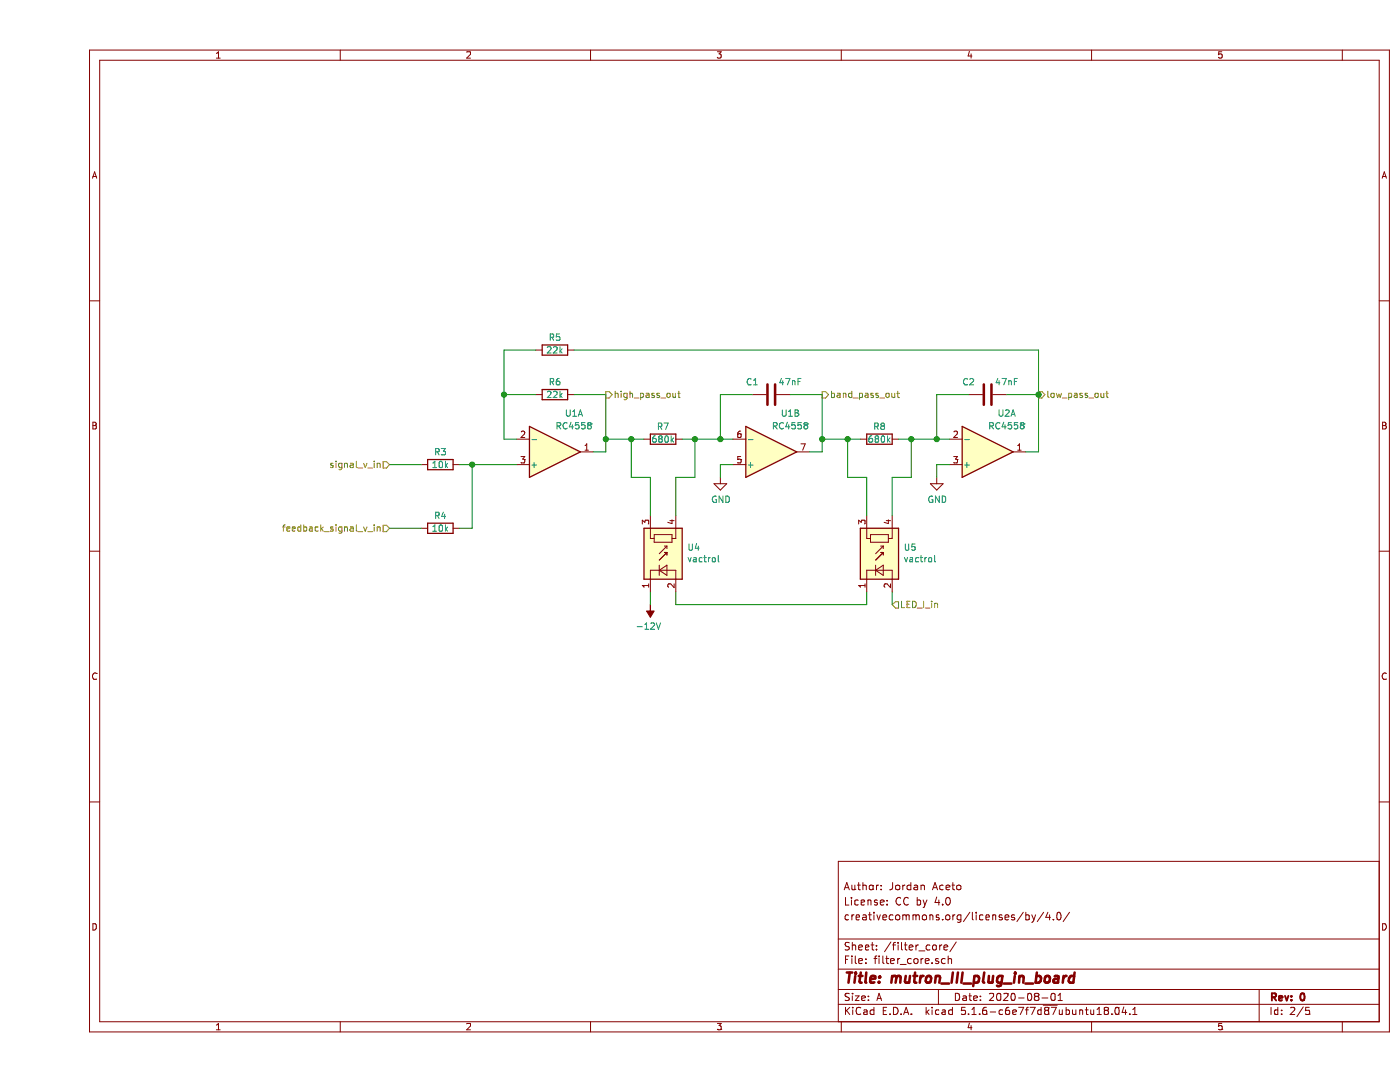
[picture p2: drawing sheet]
EESchema Schematic File Version 4
EELAYER 30 0
EELAYER END
$Descr A 11000 8500
encoding utf-8
Sheet 2 5
Title "mutron_III_plug_in_board"
Date "2020-08-01"
Rev "0"
Comp ""
Comment1 "creativecommons.org/licenses/by/4.0/"
Comment2 "License: CC by 4.0"
Comment3 "Author: Jordan Aceto"
Comment4 ""
$EndDescr
$Comp
L Amplifier_Operational:RC4558 U1
U 1 1
P 4050 3550
F 0 "U1" H 4200 3250 50  0000 C CNN
F 1 "RC4558" H 4200 3350 50  0000 C CNN
F 2 "Package_SO:SOIC-8_3.9x4.9mm_P1.27mm" H 4050 3550 50  0001 C CNN
F 3 "http://www.ti.com/lit/ds/symlink/rc4558.pdf" H 4050 3550 50  0001 C CNN
	1    4050 3550
	1    0    0    1   
$EndComp
$Comp
L Amplifier_Operational:RC4558 U1
U 2 1
P 5750 3550
F 0 "U1" H 5900 3250 50  0000 C CNN
F 1 "RC4558" H 5900 3350 50  0000 C CNN
F 2 "Package_SO:SOIC-8_3.9x4.9mm_P1.27mm" H 5750 3550 50  0001 C CNN
F 3 "http://www.ti.com/lit/ds/symlink/rc4558.pdf" H 5750 3550 50  0001 C CNN
	2    5750 3550
	1    0    0    1   
$EndComp
$Comp
L Device:C C1
U 1 1
P 5750 3100
F 0 "C1" V 5650 2950 50  0000 C CNN
F 1 "47nF" V 5650 3250 50  0000 C CNN
F 2 "Capacitor_THT:C_Rect_L7.0mm_W3.5mm_P5.00mm" H 5788 2950 50  0001 C CNN
F 3 "~" H 5750 3100 50  0001 C CNN
	1    5750 3100
	0    1    1    0   
$EndComp
Wire Wire Line
	5450 3450 5350 3450
Wire Wire Line
	5350 3450 5350 3100
Wire Wire Line
	5350 3100 5600 3100
Wire Wire Line
	5900 3100 6150 3100
Wire Wire Line
	6150 3100 6150 3450
Wire Wire Line
	6150 3550 6050 3550
$Comp
L power:GND #PWR05
U 1 1
P 5350 3750
F 0 "#PWR05" H 5350 3500 50  0001 C CNN
F 1 "GND" H 5355 3577 50  0000 C CNN
F 2 "" H 5350 3750 50  0001 C CNN
F 3 "" H 5350 3750 50  0001 C CNN
	1    5350 3750
	1    0    0    -1  
$EndComp
Wire Wire Line
	5350 3750 5350 3650
Wire Wire Line
	5350 3650 5450 3650
$Comp
L Amplifier_Operational:RC4558 U2
U 1 1
P 7450 3550
F 0 "U2" H 7600 3250 50  0000 C CNN
F 1 "RC4558" H 7600 3350 50  0000 C CNN
F 2 "Package_SO:SOIC-8_3.9x4.9mm_P1.27mm" H 7450 3550 50  0001 C CNN
F 3 "http://www.ti.com/lit/ds/symlink/rc4558.pdf" H 7450 3550 50  0001 C CNN
	1    7450 3550
	1    0    0    1   
$EndComp
Wire Wire Line
	7850 3550 7750 3550
$Comp
L power:GND #PWR06
U 1 1
P 7050 3750
F 0 "#PWR06" H 7050 3500 50  0001 C CNN
F 1 "GND" H 7055 3577 50  0000 C CNN
F 2 "" H 7050 3750 50  0001 C CNN
F 3 "" H 7050 3750 50  0001 C CNN
	1    7050 3750
	1    0    0    -1  
$EndComp
Wire Wire Line
	7050 3750 7050 3650
Wire Wire Line
	7050 3650 7150 3650
$Comp
L Device:R R6
U 1 1
P 4050 3100
F 0 "R6" V 3950 3100 50  0000 C CNN
F 1 "22k" V 4050 3100 50  0000 C CNN
F 2 "Resistor_SMD:R_0805_2012Metric_Pad1.15x1.40mm_HandSolder" V 3980 3100 50  0001 C CNN
F 3 "~" H 4050 3100 50  0001 C CNN
	1    4050 3100
	0    1    1    0   
$EndComp
Wire Wire Line
	3650 3450 3650 3100
Wire Wire Line
	3650 3100 3900 3100
Wire Wire Line
	4350 3550 4450 3550
Wire Wire Line
	4450 3550 4450 3450
Wire Wire Line
	4450 3100 4200 3100
$Comp
L Device:R R5
U 1 1
P 4050 2750
F 0 "R5" V 3950 2750 50  0000 C CNN
F 1 "22k" V 4050 2750 50  0000 C CNN
F 2 "Resistor_SMD:R_0805_2012Metric_Pad1.15x1.40mm_HandSolder" V 3980 2750 50  0001 C CNN
F 3 "~" H 4050 2750 50  0001 C CNN
	1    4050 2750
	0    1    1    0   
$EndComp
$Comp
L Device:R R7
U 1 1
P 4900 3450
F 0 "R7" V 4800 3450 50  0000 C CNN
F 1 "680k" V 4900 3450 50  0000 C CNN
F 2 "Resistor_SMD:R_0805_2012Metric_Pad1.15x1.40mm_HandSolder" V 4830 3450 50  0001 C CNN
F 3 "~" H 4900 3450 50  0001 C CNN
	1    4900 3450
	0    1    1    0   
$EndComp
$Comp
L Device:R R8
U 1 1
P 6600 3450
F 0 "R8" V 6500 3450 50  0000 C CNN
F 1 "680k" V 6600 3450 50  0000 C CNN
F 2 "Resistor_SMD:R_0805_2012Metric_Pad1.15x1.40mm_HandSolder" V 6530 3450 50  0001 C CNN
F 3 "~" H 6600 3450 50  0001 C CNN
	1    6600 3450
	0    1    1    0   
$EndComp
Wire Wire Line
	3900 2750 3650 2750
Wire Wire Line
	3650 2750 3650 3100
Connection ~ 3650 3100
Wire Wire Line
	6450 3450 6350 3450
Connection ~ 6150 3450
Wire Wire Line
	6150 3450 6150 3550
Wire Wire Line
	6750 3450 6850 3450
Wire Wire Line
	5050 3450 5150 3450
Connection ~ 5350 3450
Wire Wire Line
	4750 3450 4650 3450
Connection ~ 4450 3450
Connection ~ 5150 3450
Wire Wire Line
	5150 3450 5350 3450
Connection ~ 4650 3450
Wire Wire Line
	4650 3450 4450 3450
Connection ~ 6850 3450
Connection ~ 6350 3450
Wire Wire Line
	6350 3450 6150 3450
Wire Wire Line
	7850 2750 4200 2750
$Comp
L Device:R R3
U 1 1
P 3150 3650
F 0 "R3" V 3050 3650 50  0000 C CNN
F 1 "10k" V 3150 3650 50  0000 C CNN
F 2 "Resistor_SMD:R_0805_2012Metric_Pad1.15x1.40mm_HandSolder" V 3080 3650 50  0001 C CNN
F 3 "~" H 3150 3650 50  0001 C CNN
	1    3150 3650
	0    1    1    0   
$EndComp
Wire Wire Line
	3300 3650 3400 3650
Wire Wire Line
	3650 3450 3750 3450
$Comp
L power:-12V #PWR04
U 1 1
P 4800 4750
F 0 "#PWR04" H 4800 4850 50  0001 C CNN
F 1 "-12V" H 4815 4923 50  0000 C CNN
F 2 "" H 4800 4750 50  0001 C CNN
F 3 "" H 4800 4750 50  0001 C CNN
	1    4800 4750
	-1   0    0    1   
$EndComp
Wire Wire Line
	4450 3100 4450 3450
Connection ~ 3400 3650
Wire Wire Line
	3400 3650 3750 3650
$Comp
L Device:R R4
U 1 1
P 3150 4150
F 0 "R4" V 3050 4150 50  0000 C CNN
F 1 "10k" V 3150 4150 50  0000 C CNN
F 2 "Resistor_SMD:R_0805_2012Metric_Pad1.15x1.40mm_HandSolder" V 3080 4150 50  0001 C CNN
F 3 "~" H 3150 4150 50  0001 C CNN
	1    3150 4150
	0    1    1    0   
$EndComp
Wire Wire Line
	2750 3650 3000 3650
$Comp
L Isolator:VTL5C U4
U 1 1
P 4900 4350
F 0 "U4" V 4946 4162 50  0000 R CNN
F 1 "vactrol" V 4855 4162 50  0000 R CNN
F 2 "mutron_III_plug_in_board:vactrol_dual_footprint" H 4900 4350 50  0001 C CNN
F 3 "http://www.qsl.net/wa1ion/vactrol/vactrol.pdf" H 4950 4100 50  0001 C CNN
	1    4900 4350
	0    -1   -1   0   
$EndComp
$Comp
L Isolator:VTL5C U5
U 1 1
P 6600 4350
F 0 "U5" V 6646 4162 50  0000 R CNN
F 1 "vactrol" V 6555 4162 50  0000 R CNN
F 2 "mutron_III_plug_in_board:vactrol_dual_footprint" H 6600 4350 50  0001 C CNN
F 3 "http://www.qsl.net/wa1ion/vactrol/vactrol.pdf" H 6650 4100 50  0001 C CNN
	1    6600 4350
	0    -1   -1   0   
$EndComp
Wire Wire Line
	5000 4050 5000 3750
Wire Wire Line
	5000 3750 5150 3750
Wire Wire Line
	4800 4050 4800 3750
Wire Wire Line
	4800 3750 4650 3750
Wire Wire Line
	6500 4050 6500 3750
Wire Wire Line
	6500 3750 6350 3750
Wire Wire Line
	6700 4050 6700 3750
Wire Wire Line
	6700 3750 6850 3750
Wire Wire Line
	6500 4650 6500 4750
Wire Wire Line
	6500 4750 5000 4750
Wire Wire Line
	5000 4750 5000 4650
Wire Wire Line
	6700 4750 6700 4650
Wire Wire Line
	4800 4750 4800 4650
Wire Wire Line
	4650 3450 4650 3750
Wire Wire Line
	5150 3450 5150 3750
Wire Wire Line
	6850 3450 6850 3750
Wire Wire Line
	6350 3450 6350 3750
Text HLabel 2750 3650 0    50   Input ~ 0
signal_v_in
Text HLabel 2750 4150 0    50   Input ~ 0
feedback_signal_v_in
Wire Wire Line
	3300 4150 3400 4150
Wire Wire Line
	3400 3650 3400 4150
Wire Wire Line
	2750 4150 3000 4150
Text HLabel 4450 3100 2    50   Output ~ 0
high_pass_out
Text HLabel 6150 3100 2    50   Output ~ 0
band_pass_out
Text HLabel 7850 3100 2    50   Output ~ 0
low_pass_out
Wire Wire Line
	7850 3100 7850 2750
Wire Wire Line
	7850 3100 7850 3550
Connection ~ 7850 3100
Wire Wire Line
	7600 3100 7850 3100
Wire Wire Line
	7050 3100 7300 3100
Wire Wire Line
	6850 3450 7050 3450
Wire Wire Line
	7150 3450 7050 3450
Connection ~ 7050 3450
Wire Wire Line
	7050 3450 7050 3100
$Comp
L Device:C C2
U 1 1
P 7450 3100
F 0 "C2" V 7350 2950 50  0000 C CNN
F 1 "47nF" V 7350 3250 50  0000 C CNN
F 2 "Capacitor_THT:C_Rect_L7.0mm_W3.5mm_P5.00mm" H 7488 2950 50  0001 C CNN
F 3 "~" H 7450 3100 50  0001 C CNN
	1    7450 3100
	0    1    1    0   
$EndComp
Text HLabel 6700 4750 2    50   Input ~ 0
LED_I_in
$EndSCHEMATC
